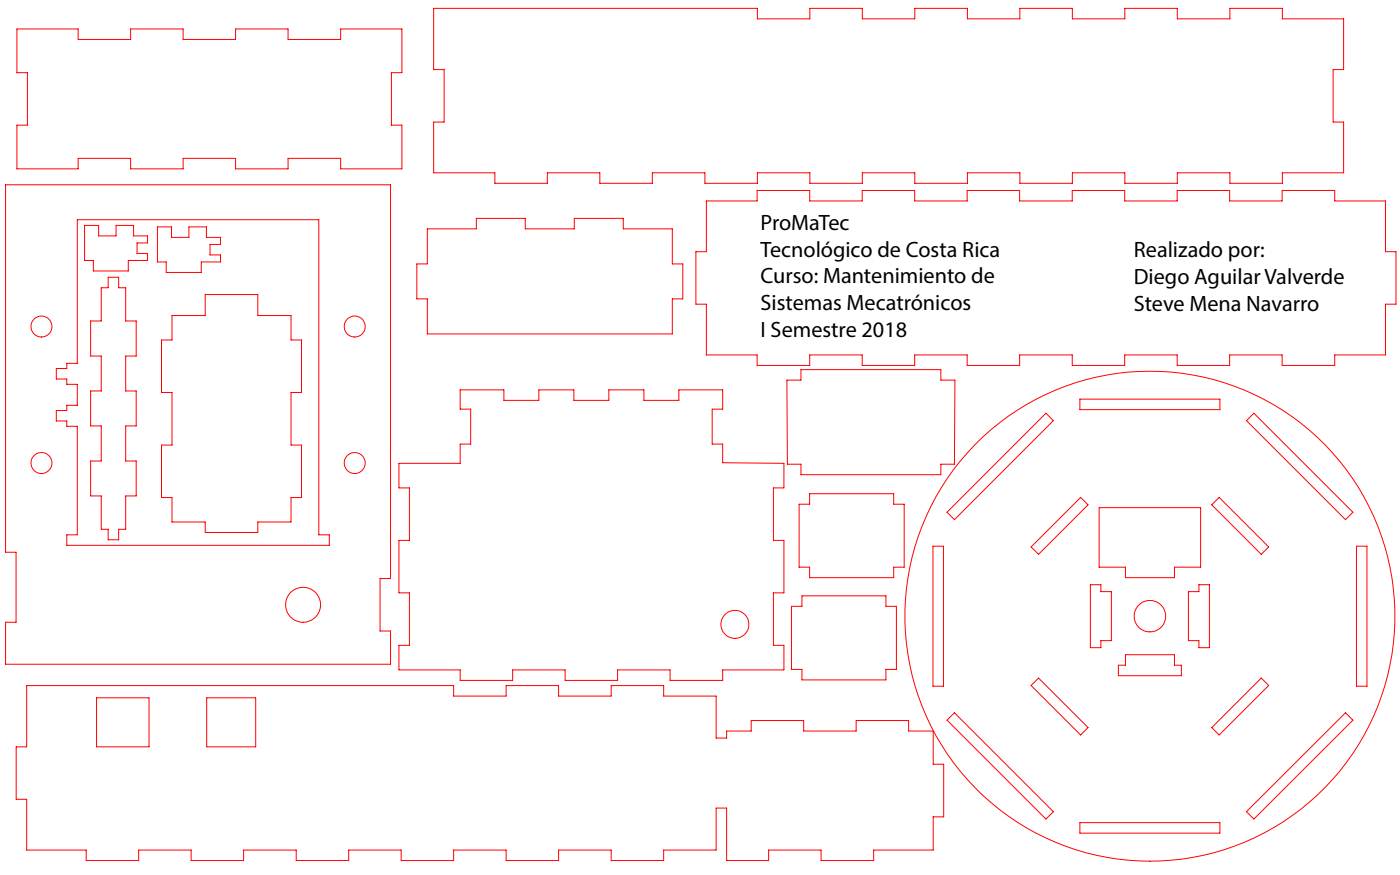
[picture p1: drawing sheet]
<svg xmlns="http://www.w3.org/2000/svg" width="400mm" height="250mm" viewBox="0 0 400 250" stroke-linecap="round" stroke-linejoin="round" font-family="sans-serif">
<!-- layer: Capa 1 -->
<g fill="none" stroke="#f00" stroke-width=".29">
<path d="M4.8 8.3h17.5v3h15v-3h15v3h15v-3h15v3h15v-3h17.5v12.5h-3v15h3v12.4h-17.5v-3h-15v3h-15v-3h-15v3h-15v-3h-15v3h-17.5v-12.4h3v-15h-3zM123.9 2.4h92.5v3h15v-3h15v3h15v-3h15v3h15v-3h15v3h15v-3h15v3h15v-3h15v3h17.5v14.5h-3v15h3v14.5h-17.5v3h-15v-3h-15v3h-15v-3h-15v3h-15v-3h-15v3h-15v-3h-15v3h-15v-3h-15v3h-15v-3h-15v3h-15v-3h-15v3h-15v-3h-17.5v-14.5h3v-15h-3zM1.6 52.8h110v112.5h-3v15h3v9.5h-110v-12h3v-20h-3zM201.8 57.4h14.5v-3h15.1v3h14.9v-3h15v3h15v-3h15v3h15.1v-3h14.9v3h15v-3h15v3h15v-3h15.1v3h14.5v14.5h3v15h-3v14.5h-14.5v3h-15.1v-3h-15v3h-15v-3h-15v3h-14.9v-3h-15.1v3h-15v-3h-15v3h-15v-3h-14.9v3h-15.1v-3h-14.5v-14.5h-3v-15h3zM22.1 62.8h69v90h3v3h-75v-3h3v-31h-3v-1.5h-3v-3h3v-1.5h3v-6h-3v-1.5h-3v-3h3v-1.5h3zM24.2 64.4h4v3h5v-3h5v3h4v2h-3v3h3v2h-5.5v3h-10v-3h-2.5zM30.9 79.2h3v3h2v9.5h3v10h-3v10h3v10h-3v10h3v10h-3v9.5h-2v3h-3v-3h-2v-9.5h-3v-10h3v-10h-3v-10h3v-10h-3v-10h3v-9.5h2zM45 64.8h4v3h5v-3h5v3h4v2h-3v3h3v2h-5.5v3h-10v-3h-2.5zM122.1 65.4h14v-3h14v3h14v-3h14v3h14v10h3v10h-3v10h-70v-10h-3v-10h3zM49.1 90.2h9.5v-6h15.1v6h9.4v6.9h3v15h-3v15.1h3v15h-3v6.9h-9.4v3h-15.1v-3h-9.5v-6.9h-3v-15h3v-15.1h-3v-15h3zM131.5 111.4h12.5v3h10v-3h10v3h10v-3h10v3h10v-3h12.5v5.5h-3v10h3v5.3l17.5 .2v7h-3v15h3v15h-3v15h3v7h-17.5v3h-15v-3h-15v3h-15v-3h-15v3h-15v-3h-17.5v-7h3v-15h-3v-15h3v-15h-3v-7h17.5v-5.5h3v-10h-3zM224.8 108.6h4v-3h40v3h4l-.1 24h-3.9v3h-40v-3h-3.8z"/>
<path d="M298.8 118.1l2.2 2.1-28.3 28.3-2.1-2.1zM308.5 114h40v3h-40zM356.1 120.2l2.1-2.1 28.3 28.3-2.1 2.1zM228.3 144.1h3v-3h24v3h3v18h-3v3h-24v-3h-3zM266.6 156.1h3v40h-3zM308.8 142.1l2.1 2.1-14.2 14.2-2.1-2.1zM314 145h29v17.1h-7.4v3h-14v-3h-7.6zM346.2 144.2l2.1-2.1 14.2 14.2-2.1 2.1zM387.6 156.1h3v40h-3zM226.1 173.2h3v-3h24v3h3v18.1h-3v3h-24v-3h-3zM311.5 167.1h3v1.9h3v14h-3v2.1h-3zM339.5 169h3v-1.9h3v18h-3v-2.1h-3z"/>
<path d="M7.6 195.9h122v3h15v-3h15v3h15v-3h15v3h15v12h3v-2h7v-3h15v3h15v-3h15v3h7v9.5h3v15h-3v9.5h-17v3h-15v-3h-15v3h-12v-15h-3v12h-15v3h-15v-3h-15v3h-15v-3h-15v3h-15v-3h-15v3h-15v-3h-15v3h-15v-3h-15v3h-15v-3h-17v-14.5h-3v-15h3zM27.6 199.4h15v14h-15zM59.1 199.4h14v14h-14zM296.7 193.7l14.2 14.2-2.1 2.1-14.2-14.2zM321.6 187.1h14v3h1.9v3h-18v-3h2.1zM272.7 203.6l28.3 28.3-2.2 2.1-28.2-28.2zM346.2 207.9l14.2-14.2 2.1 2.1-14.2 14.2zM308.5 235h40v3h-40zM356.1 231.9l28.3-28.3 2.1 2.2-28.3 28.2z"/>
<circle cx="11.8" cy="93.3" r="3"/>
<circle cx="101.3" cy="93.3" r="2.99"/>
<circle cx="11.8" cy="132.3" r="3"/>
<circle cx="101.3" cy="132.3" r="3"/>
<circle cx="86.6" cy="172.8" r="5"/>
<circle cx="210" cy="178.4" r="4"/>
<circle cx="328.5" cy="176" r="70"/>
<circle cx="328.6" cy="176" r="4.5"/>
</g>
<g font-size="6.3">
<text x="217.3" y="65.7">ProMaTec</text>
<text x="217.3" y="73.3">Tecnológico de Costa Rica</text>
<text x="324" y="73.5">Realizado por:</text>
<text x="217.3" y="80.9">Curso: Mantenimiento de</text>
<text x="324" y="81.1">Diego Aguilar Valverde</text>
<text x="217.3" y="88.6">Sistemas Mecatrónicos</text>
<text x="324" y="88.7">Steve Mena Navarro</text>
<text x="217.3" y="96.2">I Semestre 2018</text>
</g>
</svg>
